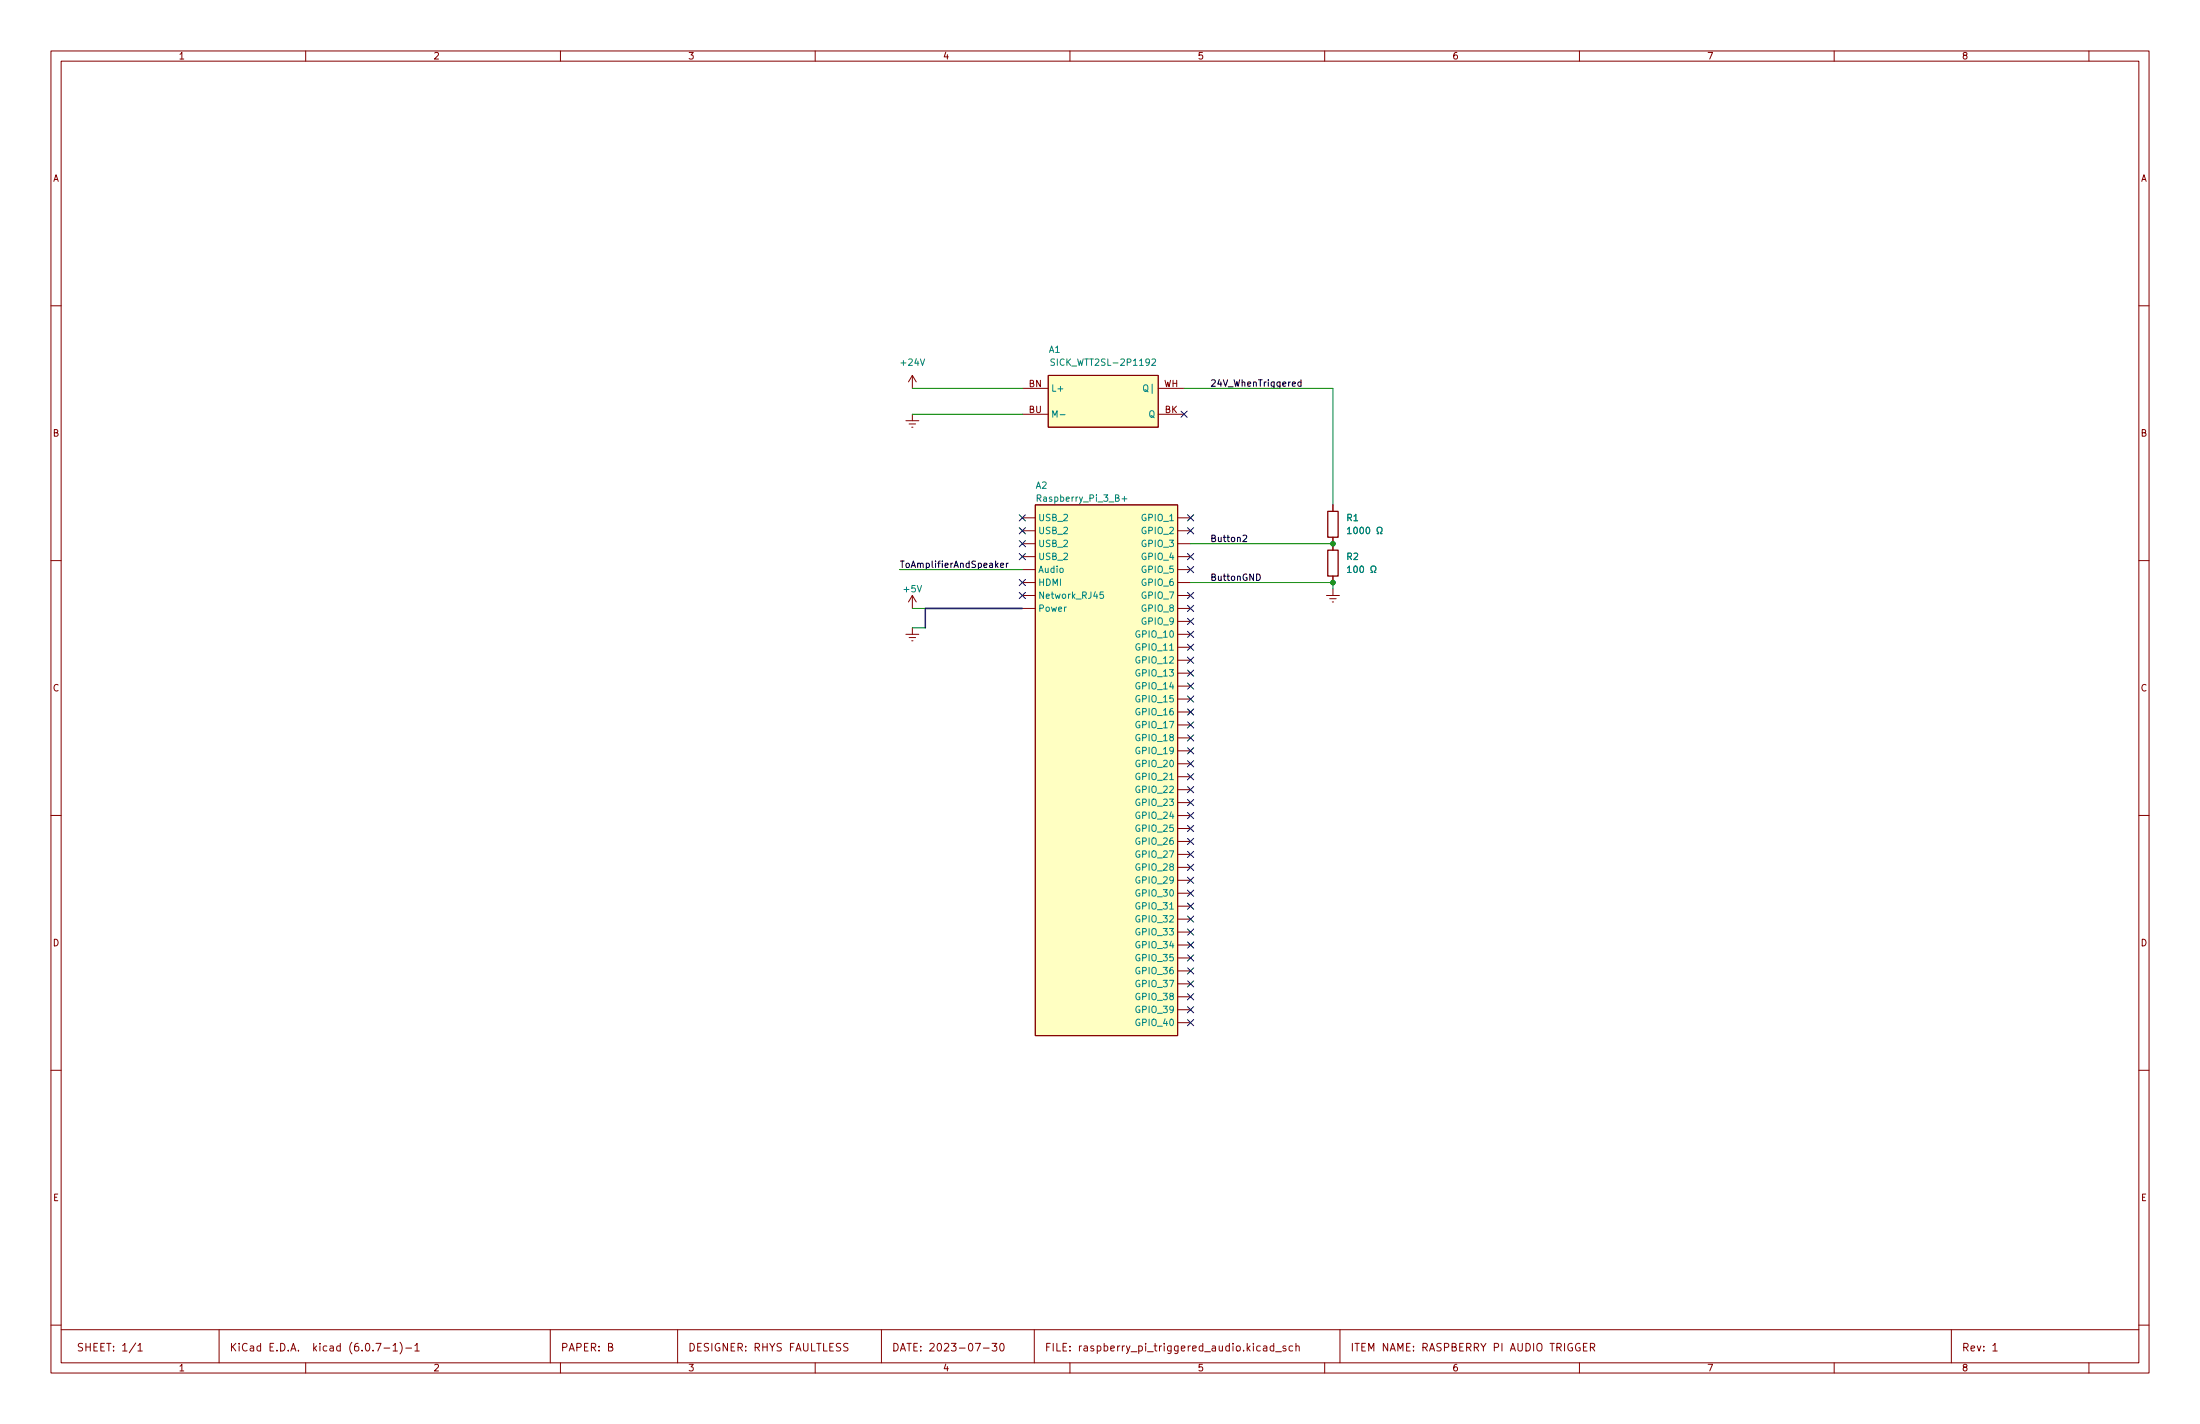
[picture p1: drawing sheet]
<svg xmlns="http://www.w3.org/2000/svg" width="432mm" height="279mm" viewBox="0 0 432 279" stroke-linecap="round" stroke-linejoin="round" font-family="sans-serif">
<g fill="none" stroke="#840000" stroke-width=".2">
<path d="M10 10h411.8v259.4h-411.8zM12 12h407.8v255.4h-407.8zM60 10v2M110 10v2M160 10v2M210 10v2M260 10v2M310 10v2M360 10v2M410 10v2M10 60h2M419.8 60h2"/>
<path d="M179.1 73.7v2.5M179.1 73.7l-.8 1.2M179.1 73.7l.7 1.2M200.7 76.2h5M205.7 73.7h21.6v10.1h-21.6zM227.3 76.2h5.1M177.8 82.6h2.5M178.4 83.2h1.3M178.9 83.8h.3M179.1 81.3v1.3M200.7 81.3h5M203.2 99.1h27.9v104.1h-27.9z"/>
<path d="M227.3 81.3h5.1M261.6 99.1v1.2M10 110h2M179.1 116.8v2.6M179.1 116.8l-.8 1.3M179.1 116.8l.7 1.3M200.7 116.8h2.5M200.7 111.8h2.5M200.7 101.6h2.5M200.7 104.1h2.5M200.7 106.7h2.5M200.7 109.2h2.5"/>
<path d="M200.7 114.3h2.5M200.7 119.4h2.5M231.1 116.8h2.6M231.1 111.8h2.6M231.1 101.6h2.6M231.1 104.1h2.6M231.1 106.7h2.6M231.1 109.2h2.6M231.1 114.3h2.6M231.1 119.4h2.6M260.3 116.8h2.6M261 117.5h1.3"/>
<path d="M261.5 118.1h.2M261.6 105.4v2.6M261.6 113v1.3M261.6 115.6v1.2M419.8 110h2M177.8 124.5h2.5M178.4 125.1h1.3M178.9 125.7h.3M179.1 123.2v1.3M231.1 124.5h2.6M231.1 127h2.6M231.1 129.5h2.6"/>
<path d="M231.1 132.1h2.6M231.1 134.6h2.6M231.1 137.2h2.6M231.1 139.7h2.6M231.1 121.9h2.6M10 160h2M231.1 142.2h2.6M231.1 144.8h2.6M231.1 147.3h2.6M231.1 149.9h2.6M231.1 152.4h2.6M231.1 154.9h2.6"/>
<path d="M231.1 157.5h2.6M419.8 160h2M231.1 160h2.6M231.1 162.6h2.6M231.1 165.1h2.6M231.1 167.6h2.6M231.1 170.2h2.6M231.1 172.7h2.6M231.1 175.3h2.6M231.1 177.8h2.6M231.1 180.3h2.6M231.1 182.9h2.6"/>
<path d="M231.1 185.4h2.6M231.1 188h2.6M231.1 190.5h2.6M231.1 193h2.6M231.1 195.6h2.6M231.1 198.1h2.6M10 210h2M231.1 200.7h2.6M419.8 210h2M10 260h2M419.8 260h2M12 260.9h407.8"/>
<path d="M26.6 263.5l-1.2 1.9M27.1 264l.4-.4v1.5M27.1 265.1h.8M43 260.9v6.5M60 267.4v2M73.8 263.6h1l-.7 1.5M75.4 264.5h1.1M77.1 264l.5-.4v1.5M77.1 265.1h.9M78.5 263.4a1.72 1.72 0 0 1 0 2.2M79.6 264.5h1.2M81.4 264l.5-.4v1.5"/>
<path d="M81.4 265.1h.9M108 260.9v6.5M110 267.4v2M119.4 264.3l.7-.1 .1-.2-.1-.4h-.7v1.5h.6l.3-.3a.39 .39 0 0 0-.4-.5M133 260.9v6.5M160 267.4v2M166.4 263.6h-.5l-.3 .3 .1 .3 .7 .3v.4l-.3 .2-.5-.1M173 260.9v6.5M193 264.5h1.1M194.7 263.6h.9l-.5 .5 .5 .2v.6l-.2 .2-.7-.2M196.4 263.6h.2a.8 .8 0 0 1 .5 .7 .8 .8 0 0 1-.5 .8 1 1 0 0 1-.2-1.5zM203 260.9v6.5"/>
<path d="M210 267.4v2M248 264.1h.6v1M248.6 264.4l-.5 .1a.29 .29 0 0 0-.2 .3 .29 .29 0 0 0 .2 .3l.5-.1M250 264.1h-.4l-.3 .3 .1 .6h.6M250 263.6v1.5M250.4 265.2h1.1M252.4 264.1h-.4l-.2 .2 .1 .2 .5 .1v.4h-.6M253.7 264.1h-.4l-.3 .3 .1 .6h.6M254.4 264.2l.2-.1h.3l.1 1M254.4 263.6v1.5M260 267.4v2M263 260.9v6.5"/>
<path d="M310 267.4v2M310.8 264.3h.5M311.5 263.6h-.7v1.5h.7M312.1 264.4l.8-.1 .1-.2-.1-.4-.2-.1h-.6v1.5M312.5 264.4l.5 .7M360 267.4v2M383 260.9v6.5M391.1 264l.5-.4v1.5M391.1 265.1h.9M410 267.4v2"/>
</g>
<path d="M260.6 108h2v5h-2zM260.6 100.3h2v5.1h-2z" fill="none" stroke="#840000" stroke-width=".25"/>
<g fill="none" stroke="#008484" stroke-width=".2">
<path d="M207 70.5l-.5-.1-.2 .1v.4l.6 .3 .1 .3-.3 .2-.4-.1M226.1 70.5l.5-.1 .2 .4-.8 .9h.8M203.6 97.8l.6-.1v-.5l-.6-.1v1.3M206.6 81.9v-1.3l.4 .9 .5-.9v1.3M208.1 81.4h.9M220.2 97.9h1M220.7 97.4v1M216.5 116.1h-.6v.6l.2-.1 .4 .1 .1 .2-.1 .4-.1 .1-.5-.1M264.5 111.4l.3-.3v1.2M264.5 103.8l.3-.4v1.3M264.5 112.3h.7M264.5 104.7h.7"/>
<path d="M265.8 111.2l.2-.1a.68 .68 0 0 1 .4 .6 .68 .68 0 0 1-.4 .6l-.3-.4zM265.8 103.6l.2-.2a.68 .68 0 0 1 .4 .7 .68 .68 0 0 1-.4 .6l-.3-.5zM267 111.2l.2-.1a.68 .68 0 0 1 .4 .6 .68 .68 0 0 1-.4 .6l-.3-.4zM267 103.6l.2-.2a.68 .68 0 0 1 .4 .7 .68 .68 0 0 1-.4 .6l-.3-.5zM268.3 103.5l.1-.1a.68 .68 0 0 1 .5 .7 .68 .68 0 0 1-.5 .6 .85 .85 0 0 1-.1-1.2zM269.1 112.3h.3v-.2a.54 .54 0 0 1-.3-.7 .54 .54 0 0 1 .8-.3l.1 .6-.3 .4v.2h.3M270.3 104.7h.3v-.2a.54 .54 0 0 1-.3-.8 .54 .54 0 0 1 .8-.2l.2 .6-.3 .4v.2h.3"/>
</g>
<g fill="#ffffc2" stroke="#ffffc2" stroke-width=".2">
<path d="M205.7 73.7h21.6v10.1h-21.6z"/>
<path d="M203.2 99.1h27.9v104.1h-27.9z"/>
</g>
<path d="M255.3 75l-.3-.1-.3 .3 .2 .5h.4M255.3 74.5v1.3M195.5 110.9l.4 .5M195.9 110.5l-.5 .5M196.4 110.9l.6-.1-.1-.2-.3-.1-.2 .2v.6h.5M197.5 110.5v.9M197.9 110.5l-.4 .2M244 105.1l.5-.1 .2 .4-.8 .9h.8M246.6 112.6a.64 .64 0 0 1 .8 .7 .64 .64 0 0 1-.8 .6z" fill="none" stroke="#000" stroke-width=".2"/>
<path d="M200.7 119.4h-19.1v3.8" fill="none" stroke="#000084" stroke-width=".3"/>
<path d="M179.1 76.2h21.6M232.4 76.2h29.2v22.9M179.1 81.3h21.6M176.5 111.8h24.2M179.1 119.4h2.5M233.7 114.3h27.9v1.3M233.7 106.7h27.9M179.1 123.2h2.5" fill="none" stroke="#008400" stroke-width=".2"/>
<g fill="none" stroke="#000084" stroke-width=".2">
<path d="M231.8 80.7l1.2 1.2M233 80.7l-1.2 1.2M200.1 108.6l1.2 1.2M200.1 113.7l1.2 1.2M200.1 101l1.2 1.2M200.1 103.5l1.2 1.2M200.1 106.1l1.2 1.2M200.1 116.2l1.2 1.2M201.3 108.6l-1.2 1.2M201.3 113.7l-1.2 1.2M201.3 101l-1.2 1.2M201.3 103.5l-1.2 1.2"/>
<path d="M201.3 106.1l-1.2 1.2M201.3 116.2l-1.2 1.2M233.1 103.5l1.2 1.2M233.1 101l1.2 1.2M233.1 116.2l1.2 1.2M233.1 118.8l1.2 1.2M233.1 111.2l1.2 1.2M233.1 108.6l1.2 1.2M234.3 103.5l-1.2 1.2M234.3 101l-1.2 1.2M234.3 116.2l-1.2 1.2M234.3 118.8l-1.2 1.2"/>
<path d="M234.3 111.2l-1.2 1.2M234.3 108.6l-1.2 1.2M233.1 128.9l1.2 1.2M233.1 131.5l1.2 1.2M233.1 136.6l1.2 1.2M233.1 139.1l1.2 1.2M233.1 134l1.2 1.2M233.1 121.3l1.2 1.2M233.1 123.9l1.2 1.2M233.1 126.4l1.2 1.2M234.3 128.9l-1.2 1.2M234.3 131.5l-1.2 1.2"/>
<path d="M234.3 136.6l-1.2 1.2M234.3 139.1l-1.2 1.2M234.3 134l-1.2 1.2M234.3 121.3l-1.2 1.2M234.3 123.9l-1.2 1.2M234.3 126.4l-1.2 1.2M233.1 141.6l1.2 1.2M233.1 144.2l1.2 1.2M233.1 151.8l1.2 1.2M233.1 159.4l1.2 1.2M233.1 149.3l1.2 1.2M233.1 146.7l1.2 1.2"/>
<path d="M233.1 156.9l1.2 1.2M233.1 154.3l1.2 1.2M234.3 141.6l-1.2 1.2M234.3 144.2l-1.2 1.2M234.3 151.8l-1.2 1.2M234.3 159.4l-1.2 1.2M234.3 149.3l-1.2 1.2M234.3 146.7l-1.2 1.2M234.3 156.9l-1.2 1.2M234.3 154.3l-1.2 1.2M233.1 179.7l1.2 1.2M233.1 177.2l1.2 1.2"/>
<path d="M233.1 174.7l1.2 1.2M233.1 172.1l1.2 1.2M233.1 169.6l1.2 1.2M233.1 167l1.2 1.2M233.1 164.5l1.2 1.2M233.1 162l1.2 1.2M234.3 179.7l-1.2 1.2M234.3 177.2l-1.2 1.2M234.3 174.7l-1.2 1.2M234.3 172.1l-1.2 1.2M234.3 169.6l-1.2 1.2M234.3 167l-1.2 1.2"/>
<path d="M234.3 164.5l-1.2 1.2M234.3 162l-1.2 1.2M233.1 197.5l1.2 1.2M233.1 187.4l1.2 1.2M233.1 184.8l1.2 1.2M233.1 195l1.2 1.2M233.1 192.4l1.2 1.2M233.1 182.3l1.2 1.2M233.1 189.9l1.2 1.2M234.3 197.5l-1.2 1.2M234.3 187.4l-1.2 1.2M234.3 184.8l-1.2 1.2"/>
<path d="M234.3 195l-1.2 1.2M234.3 192.4l-1.2 1.2M234.3 182.3l-1.2 1.2M234.3 189.9l-1.2 1.2M233.1 200.1l1.2 1.2M234.3 200.1l-1.2 1.2"/>
</g>
<g fill="#008400" stroke="#008400" stroke-width=".2">
<circle cx="261.6" cy="106.7" r=".46"/>
<circle cx="261.6" cy="114.3" r=".46"/>
</g>
<g font-size="2.1" fill="#840000">
<text x="15" y="265.1">SHEET: 1/1</text>
<text x="45" y="265.1">KiCad E.D.A. kicad (6.0.7-1)-1</text>
<text x="110" y="265.1">PAPER: B</text>
<text x="135" y="265.1">DESIGNER: RHYS FAULTLESS</text>
<text x="175" y="265.1">DATE: 2023-07-30</text>
<text x="205" y="265.1">FILE: raspberry_pi_triggered_audio.kicad_sch</text>
<text x="265" y="265.1">ITEM NAME: RASPBERRY PI AUDIO TRIGGER</text>
<text x="385" y="265.1">Rev: 1</text>
</g>
<g font-size="1.8" fill="#840000">
<text x="35" y="11.7">1</text>
<text x="85" y="11.7">2</text>
<text x="135" y="11.7">3</text>
<text x="185" y="11.7">4</text>
<text x="235" y="11.7">5</text>
<text x="285" y="11.7">6</text>
<text x="335" y="11.7">7</text>
<text x="385" y="11.7">8</text>
<text x="10.3" y="35.6">A</text>
<text x="420.1" y="35.6">A</text>
<text x="201.9" y="75.9">BN</text>
<text x="228.4" y="75.9">WH</text>
<text x="201.9" y="81">BU</text>
<text x="228.6" y="81">BK</text>
<text x="10.3" y="85.7">B</text>
<text x="420.1" y="85.7">B</text>
<text x="10.3" y="135.6">C</text>
<text x="420.1" y="135.6">C</text>
<text x="10.3" y="185.7">D</text>
<text x="420.1" y="185.7">D</text>
<text x="10.4" y="235.7">E</text>
<text x="420.2" y="235.7">E</text>
<text x="35" y="269.1">1</text>
<text x="85" y="269.1">2</text>
<text x="135" y="269.1">3</text>
<text x="185" y="269.1">4</text>
<text x="235" y="269.1">5</text>
<text x="285" y="269.1">6</text>
<text x="335" y="269.1">7</text>
<text x="385" y="269.1">8</text>
</g>
<g font-size="1.8" fill="#008484">
<text x="177" y="71.8">+24V</text>
<text x="205.9" y="69.2">A1</text>
<text x="207" y="71.8">SICK_WTT2SL-2P1192</text>
<text x="206.2" y="76.8">L+</text>
<text x="225" y="76.8">Q|</text>
<text x="225.4" y="81.9">Q</text>
<text x="203.3" y="95.9">A2</text>
<text x="204" y="98.4">Raspberry_Pi_3_B+</text>
<text x="203.7" y="107.3">USB_2</text>
<text x="203.7" y="104.8">USB_2</text>
<text x="203.7" y="102.2">USB_2</text>
<text x="224.2" y="102.2">GPIO_1</text>
<text x="224.2" y="104.8">GPIO_2</text>
<text x="224.2" y="107.3">GPIO_3</text>
<text x="264.3" y="102.2">R1</text>
<text x="203.7" y="112.4">Audio</text>
<text x="203.7" y="109.9">USB_2</text>
<text x="224.2" y="109.9">GPIO_4</text>
<text x="224.2" y="112.4">GPIO_5</text>
<text x="264.3" y="109.9">R2</text>
<text x="177.5" y="116.2">+5V</text>
<text x="203.7" y="114.9">HDMI</text>
<text x="203.7" y="117.5">Network_RJ45</text>
<text x="224.2" y="114.9">GPIO_6</text>
<text x="224.2" y="117.5">GPIO_7</text>
<text x="203.7" y="120">Power</text>
<text x="223.3" y="125.1">GPIO_10</text>
<text x="224.2" y="120">GPIO_8</text>
<text x="224.2" y="122.6">GPIO_9</text>
<text x="223.3" y="127.6">GPIO_11</text>
<text x="223.3" y="130.2">GPIO_12</text>
<text x="223.3" y="132.7">GPIO_13</text>
<text x="223.3" y="135.3">GPIO_14</text>
<text x="223.3" y="137.8">GPIO_15</text>
<text x="223.3" y="140.3">GPIO_16</text>
<text x="223.3" y="142.9">GPIO_17</text>
<text x="223.3" y="145.4">GPIO_18</text>
<text x="223.3" y="148">GPIO_19</text>
<text x="223.3" y="150.5">GPIO_20</text>
<text x="223.3" y="153">GPIO_21</text>
<text x="223.3" y="155.6">GPIO_22</text>
<text x="223.3" y="158.1">GPIO_23</text>
<text x="223.3" y="160.7">GPIO_24</text>
<text x="223.3" y="163.2">GPIO_25</text>
<text x="223.3" y="165.7">GPIO_26</text>
<text x="223.3" y="168.3">GPIO_27</text>
<text x="223.3" y="170.8">GPIO_28</text>
<text x="223.3" y="173.4">GPIO_29</text>
<text x="223.3" y="175.9">GPIO_30</text>
<text x="223.3" y="178.4">GPIO_31</text>
<text x="223.3" y="181">GPIO_32</text>
<text x="223.3" y="183.5">GPIO_33</text>
<text x="223.3" y="186.1">GPIO_34</text>
<text x="223.3" y="188.6">GPIO_35</text>
<text x="223.3" y="191.1">GPIO_36</text>
<text x="223.3" y="193.7">GPIO_37</text>
<text x="223.3" y="196.2">GPIO_38</text>
<text x="223.3" y="198.8">GPIO_39</text>
<text x="223.3" y="201.3">GPIO_40</text>
</g>
<g font-size="1.8">
<text x="237.5" y="75.9">24V_WhenTriggered</text>
<text x="237.5" y="106.3">Button2</text>
<text x="176.5" y="111.4">ToAmplifierAndSpeaker</text>
<text x="237.5" y="114">ButtonGND</text>
</g>
</svg>
